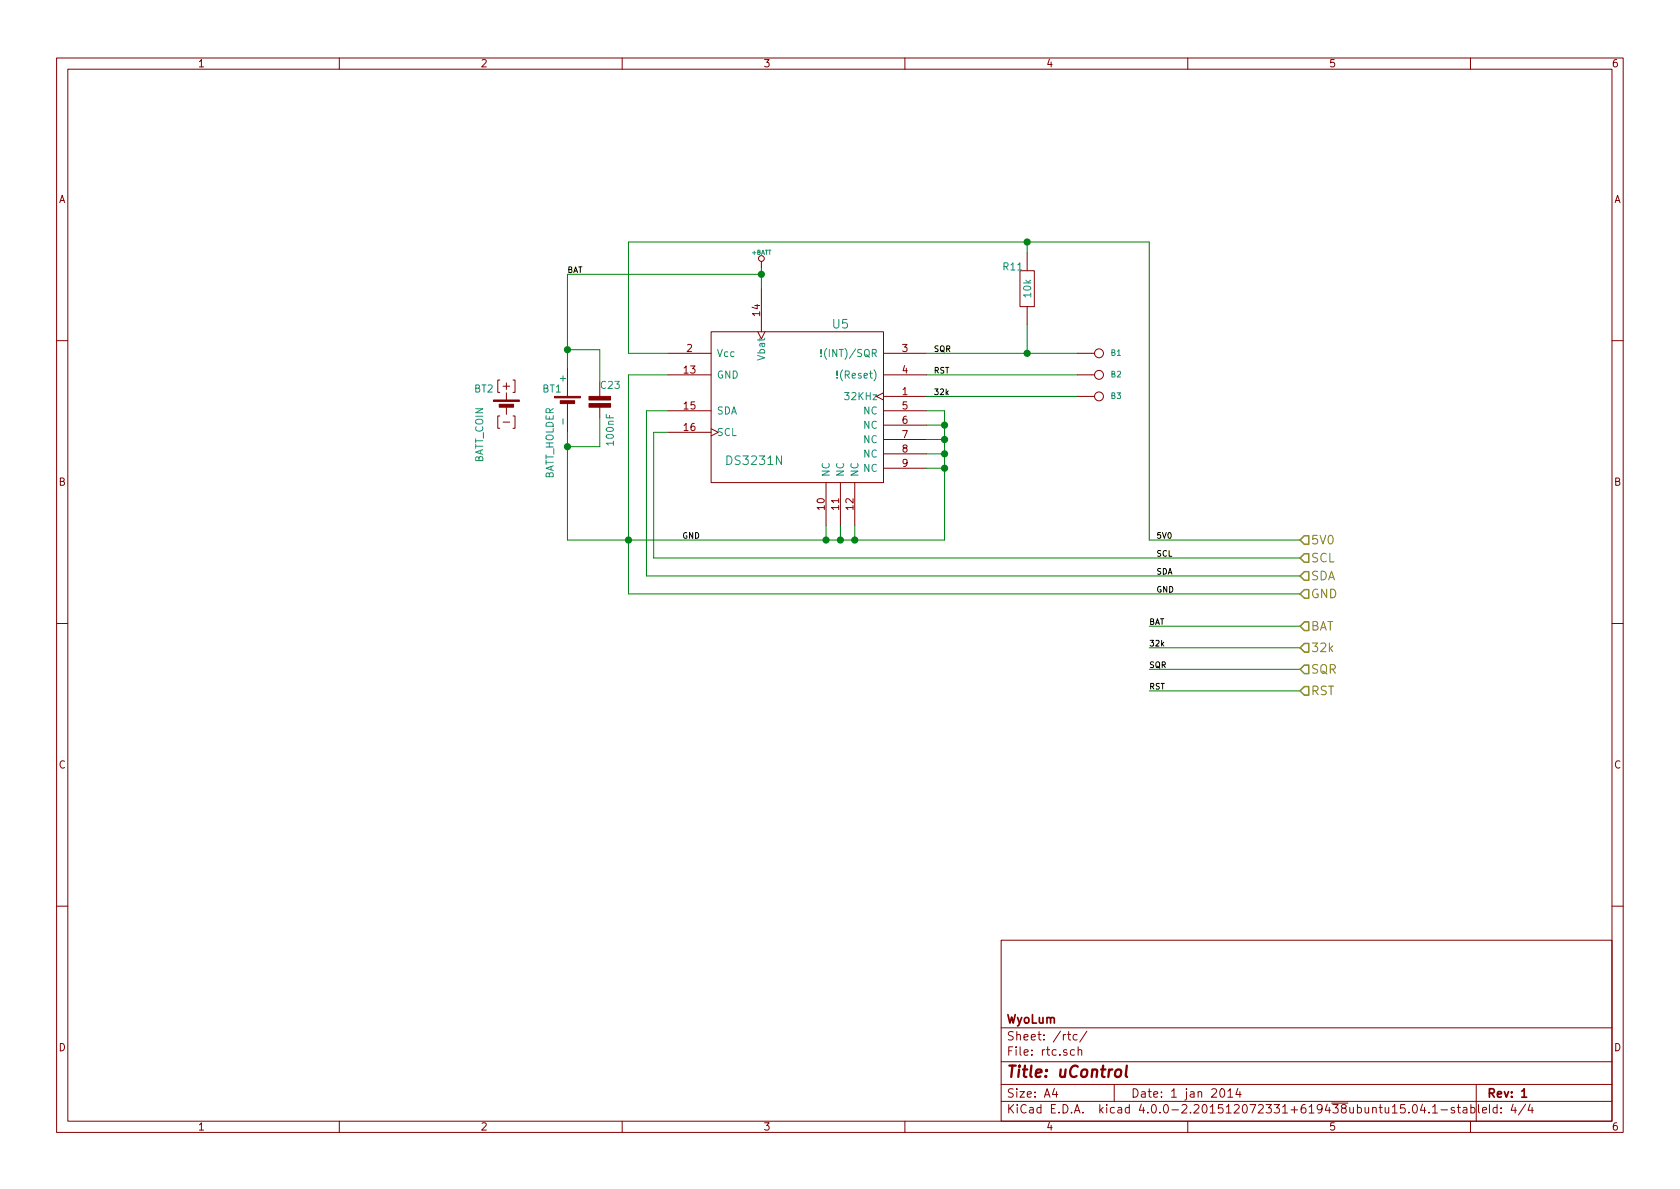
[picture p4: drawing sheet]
EESchema Schematic File Version 2
LIBS:mmM
LIBS:power
LIBS:mmM-cache
EELAYER 25 0
EELAYER END
$Descr A4 11693 8268
encoding utf-8
Sheet 4 4
Title "uControl"
Date "1 jan 2014"
Rev "1"
Comp "WyoLum"
Comment1 ""
Comment2 ""
Comment3 ""
Comment4 ""
$EndDescr
$Comp
L DS3231N U5
U 1 1
P 5550 2800
F 0 "U5" H 5850 3350 60  0000 C CNN
F 1 "DS3231N" H 5250 2400 60  0000 C CNN
F 2 "mmM:DS3231" H 5250 2500 60  0001 C CNN
F 3 "" H 5550 2800 60  0001 C CNN
F 4 "DS3231S#" H 5550 2800 60  0001 C CNN "manf#"
	1    5550 2800
	1    0    0    -1  
$EndComp
$Comp
L R R11
U 1 1
P 7150 2000
F 0 "R11" H 7050 2150 50  0000 C CNN
F 1 "10k" V 7155 2000 50  0000 C CNN
F 2 "mmM:r_0805" V 7255 2000 50  0001 C CNN
F 3 "" H 7150 2000 60  0001 C CNN
F 4 "RMCF0805JT10K0" H 7150 2000 60  0001 C CNN "manf#"
	1    7150 2000
	1    0    0    -1  
$EndComp
$Comp
L C C23
U 1 1
P 4175 2775
F 0 "C23" H 4175 2875 50  0000 L CNN
F 1 "100nF" V 4250 2450 50  0000 L CNN
F 2 "mmM:c_0805" H 4175 2775 50  0001 C CNN
F 3 "" H 4175 2775 60  0001 C CNN
F 4 "CL21B104KCC5PNC" H 4175 2775 60  0001 C CNN "manf#"
	1    4175 2775
	1    0    0    -1  
$EndComp
$Comp
L BATT_COIN BT2
U 1 1
P 3525 2825
F 0 "BT2" V 3400 2600 50  0000 L CNN
F 1 "BATT_COIN" H 3525 2635 50  0000 L CNN
F 2 "" H 3525 2825 60  0001 C CNN
F 3 "" H 3525 2825 60  0001 C CNN
F 4 "CR2032" H 3525 3125 60  0001 L CNN "manf#"
	1    3525 2825
	0    1    1    0   
$EndComp
$Comp
L BATT_HOLDER BT1
U 1 1
P 3950 2800
F 0 "BT1" V 3850 2625 50  0000 L CNN
F 1 "BATT_HOLDER" H 3975 2675 50  0000 L CNN
F 2 "mmM:CR2032" H 3950 2900 60  0001 L CNN
F 3 "" H 3950 2800 60  0001 C CNN
F 4 "3003" H 3950 3100 60  0001 L CNN "manf#"
	1    3950 2800
	0    1    1    0   
$EndComp
Text Label 6500 2450 0    40   ~ 0
SQR
Wire Wire Line
	9050 4800 8000 4800
Wire Wire Line
	9050 4500 8000 4500
Connection ~ 7150 1675
Wire Wire Line
	7150 1750 7150 1675
Wire Wire Line
	9050 3750 8000 3750
Wire Wire Line
	8000 3750 8000 1675
Wire Wire Line
	8000 1675 4375 1675
Wire Wire Line
	6450 2600 7500 2600
Wire Wire Line
	9050 4000 4500 4000
Wire Wire Line
	4500 4000 4500 2850
Wire Wire Line
	4500 2850 4650 2850
Connection ~ 3950 3100
Wire Wire Line
	3950 3100 4175 3100
Wire Wire Line
	4175 3100 4175 2900
Wire Wire Line
	3950 1900 3950 2550
Wire Wire Line
	3950 1900 5300 1900
Connection ~ 6575 3150
Wire Wire Line
	6575 3150 6450 3150
Connection ~ 6575 2950
Wire Wire Line
	6450 2950 6575 2950
Connection ~ 5850 3750
Wire Wire Line
	5850 3750 5850 3650
Wire Wire Line
	5750 3750 5750 3650
Wire Wire Line
	6575 3750 6575 2850
Wire Wire Line
	6575 2850 6450 2850
Wire Wire Line
	4650 2600 4375 2600
Connection ~ 5750 3750
Wire Wire Line
	5950 3750 5950 3650
Connection ~ 5950 3750
Wire Wire Line
	6575 3050 6450 3050
Connection ~ 6575 3050
Wire Wire Line
	6450 3250 6575 3250
Connection ~ 6575 3250
Wire Wire Line
	4650 2450 4375 2450
Wire Wire Line
	3950 3000 3950 3750
Wire Wire Line
	3950 3750 6575 3750
Connection ~ 4375 3750
Wire Wire Line
	4175 2650 4175 2425
Wire Wire Line
	4175 2425 3950 2425
Connection ~ 3950 2425
Wire Wire Line
	4375 2450 4375 1675
Wire Wire Line
	4650 3000 4550 3000
Wire Wire Line
	4550 3000 4550 3875
Wire Wire Line
	4550 3875 9050 3875
Wire Wire Line
	6450 2450 7500 2450
Wire Wire Line
	7500 2750 6450 2750
Wire Wire Line
	4375 2600 4375 4125
Wire Wire Line
	4375 4125 9050 4125
Wire Wire Line
	5300 1850 5300 2000
Connection ~ 5300 1900
Wire Wire Line
	7150 2250 7150 2450
Connection ~ 7150 2450
Wire Wire Line
	9050 4350 8000 4350
Wire Wire Line
	9050 4650 8000 4650
Text Label 8000 4800 0    40   ~ 0
RST
Text Label 8000 4650 0    40   ~ 0
SQR
Text Label 8000 4500 0    40   ~ 0
32k
Text Label 8000 4350 0    40   ~ 0
BAT
Text HLabel 9050 4800 2    60   Input ~ 0
RST
Text HLabel 9050 4650 2    60   Input ~ 0
SQR
Text HLabel 9050 4500 2    60   Input ~ 0
32k
Text HLabel 9050 4350 2    60   Input ~ 0
BAT
$Comp
L +BATT #PWR019
U 1 1
P 5300 1850
F 0 "#PWR019" H 5300 1800 20  0001 C CNN
F 1 "+BATT" H 5300 1950 30  0000 C CNN
F 2 "" H 5300 1850 60  0001 C CNN
F 3 "" H 5300 1850 60  0001 C CNN
	1    5300 1850
	1    0    0    -1  
$EndComp
Text HLabel 9050 4125 2    60   Input ~ 0
GND
Text HLabel 9050 4000 2    60   Input ~ 0
SDA
Text HLabel 9050 3875 2    60   Input ~ 0
SCL
Text HLabel 9050 3750 2    60   Input ~ 0
5V0
Text Label 8050 3750 0    40   ~ 0
5V0
Text Label 8050 4125 0    40   ~ 0
GND
$Comp
L I_O B3
U 1 1
P 7650 2750
F 0 "B3" H 7730 2750 40  0000 L CNN
F 1 "I_O" H 7650 2805 30  0001 C CNN
F 2 "mmM:I_O" H 7650 2750 60  0001 C CNN
F 3 "" H 7650 2750 60  0001 C CNN
	1    7650 2750
	1    0    0    -1  
$EndComp
$Comp
L I_O B2
U 1 1
P 7650 2600
F 0 "B2" H 7730 2600 40  0000 L CNN
F 1 "I_O" H 7650 2655 30  0001 C CNN
F 2 "mmM:I_O" H 7650 2600 60  0001 C CNN
F 3 "" H 7650 2600 60  0001 C CNN
	1    7650 2600
	1    0    0    -1  
$EndComp
$Comp
L I_O B1
U 1 1
P 7650 2450
F 0 "B1" H 7730 2450 40  0000 L CNN
F 1 "I_O" H 7650 2505 30  0001 C CNN
F 2 "mmM:I_O" H 7650 2450 60  0001 C CNN
F 3 "" H 7650 2450 60  0001 C CNN
	1    7650 2450
	1    0    0    -1  
$EndComp
Text Label 4750 3750 0    40   ~ 0
GND
Text Label 3950 1900 0    40   ~ 0
BAT
Text Label 8050 3875 0    40   ~ 0
SCL
Text Label 8050 4000 0    40   ~ 0
SDA
Text Label 6500 2600 0    40   ~ 0
RST
Text Label 6500 2750 0    40   ~ 0
32k
$EndSCHEMATC
